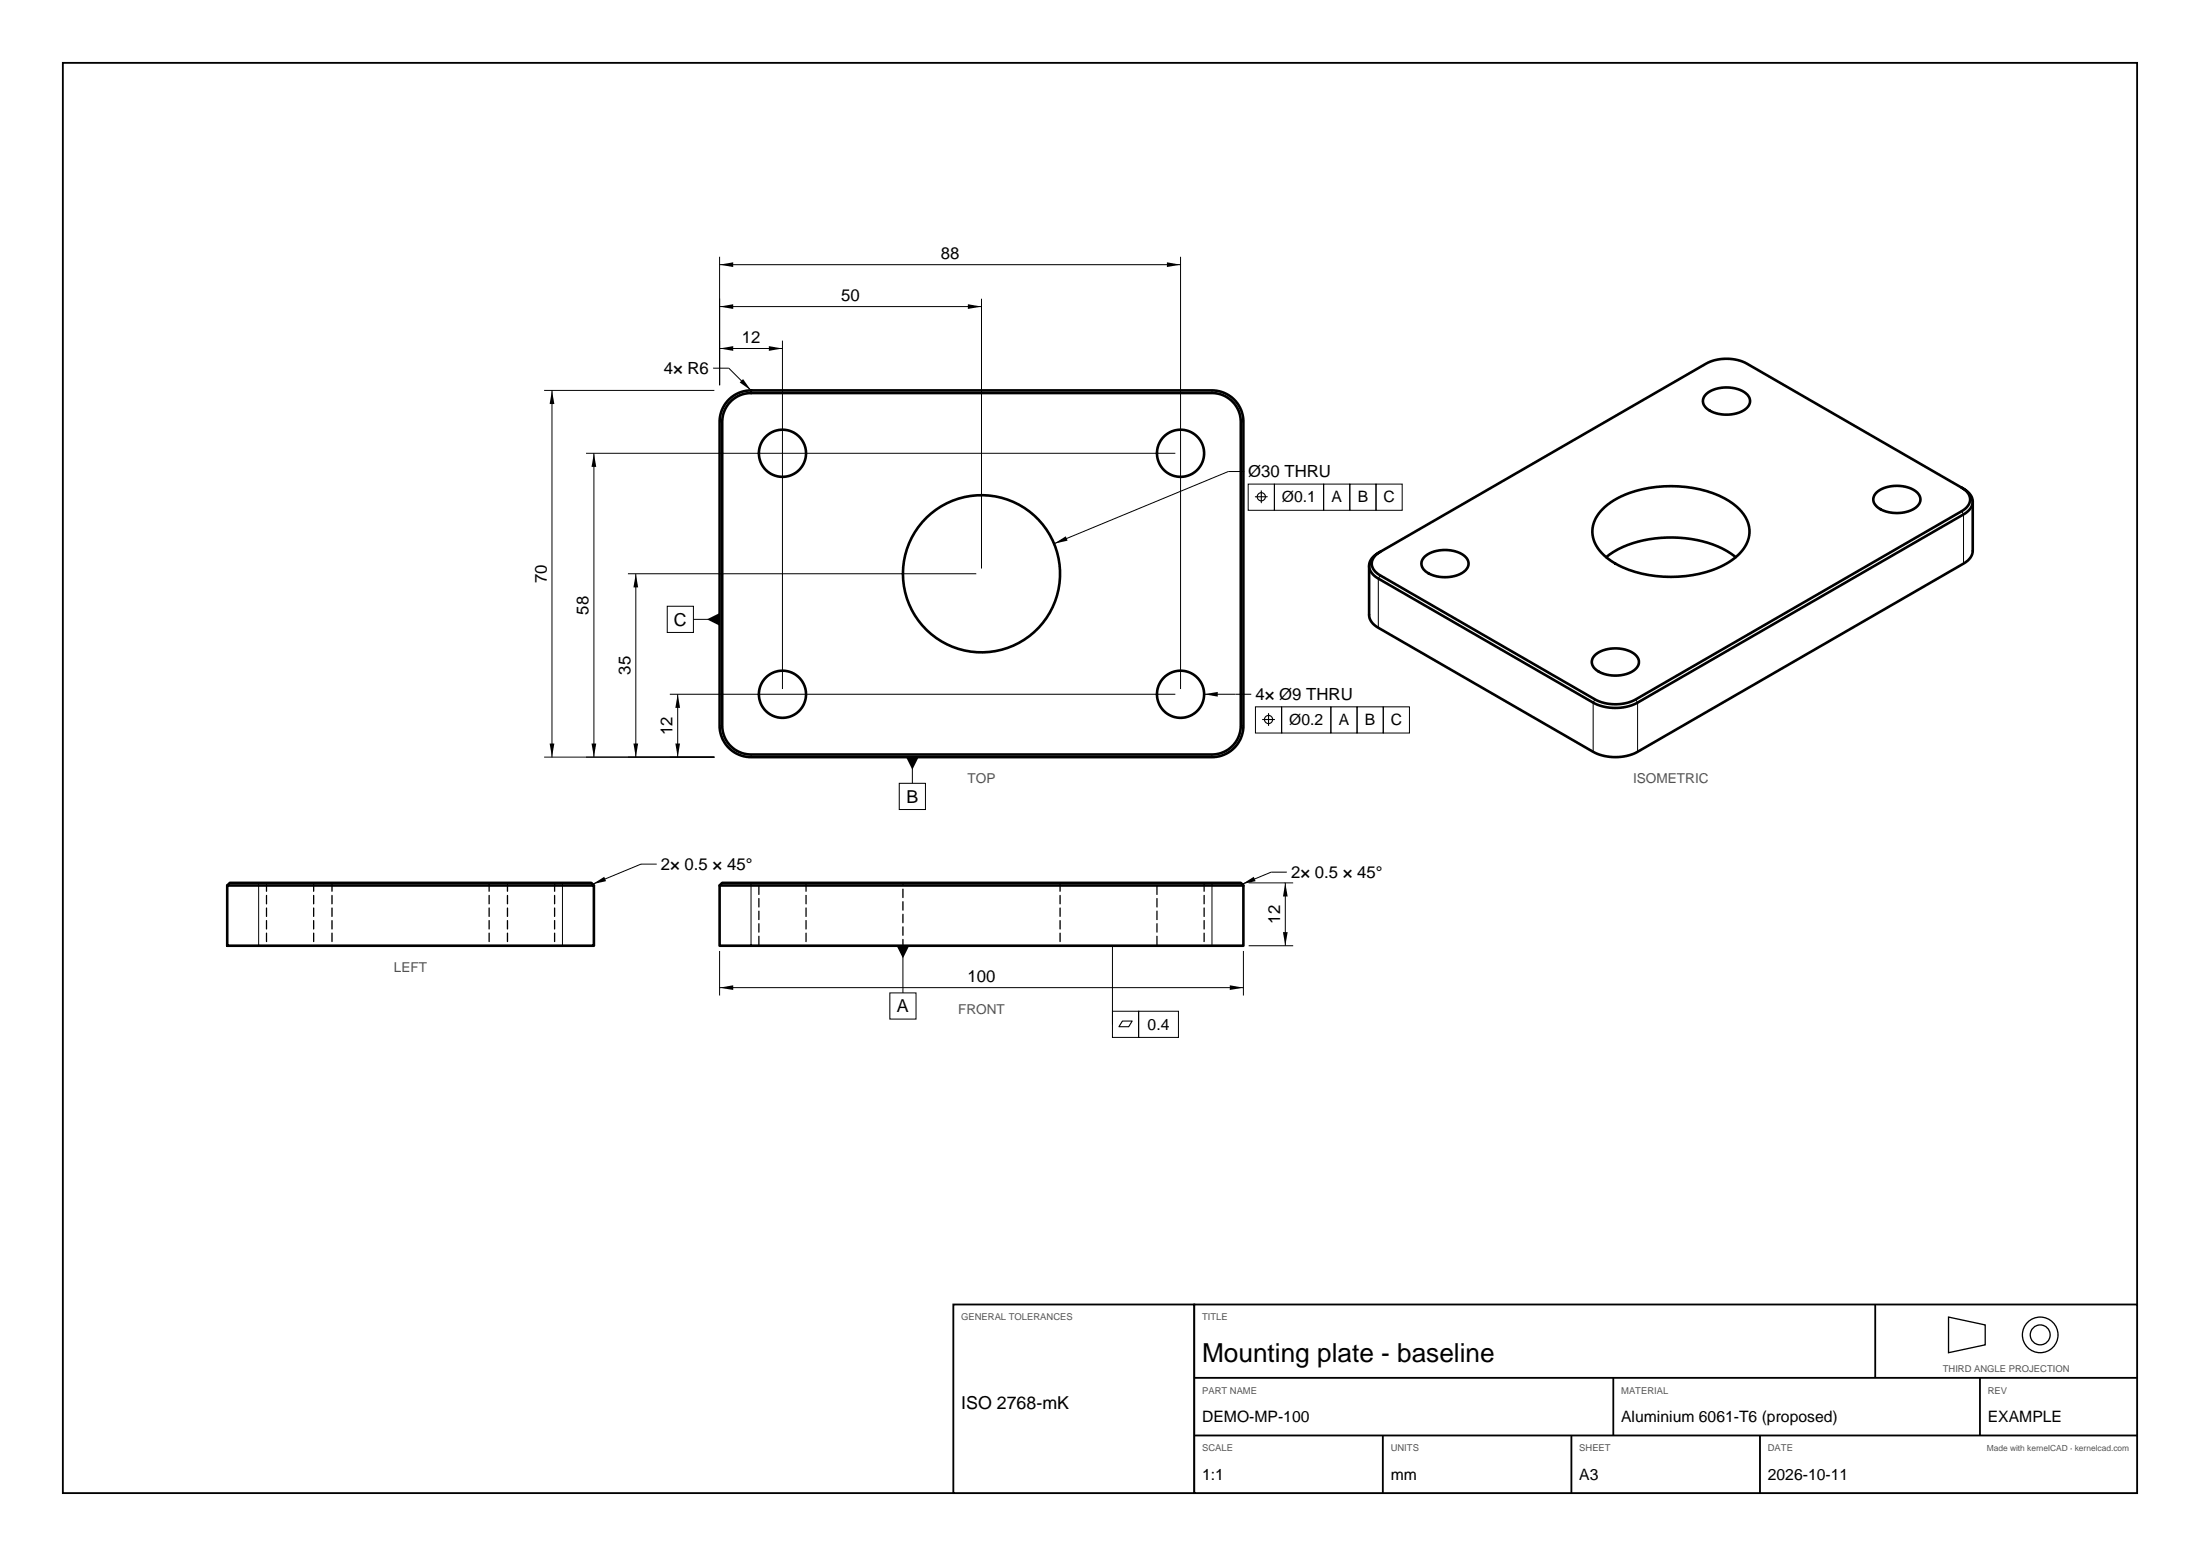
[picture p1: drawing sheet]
<svg xmlns="http://www.w3.org/2000/svg" width="420mm" height="297mm" viewBox="0 0 420 297" stroke-linecap="round" stroke-linejoin="round" font-family="sans-serif">
<path d="M12 12h396v273h-396z" fill="none" stroke="#000" stroke-width=".35"/>
<g fill="none" stroke="#000" stroke-width=".25" stroke-dasharray="1.6 .8">
<path d="M50.9 168.5v12M55.4 168.5h-4.5h9h-4.5M59.9 168.5v12M63.4 168.5v12M78.4 168.5h-15h30h-15M93.4 168.5v12M96.9 168.5v12M101.4 168.5h-4.5h9h-4.5M105.9 168.5v12M153.9 168.5h-9v12h9M153.9 168.5v12M202.4 168.5h-30v12h30"/>
<path d="M202.4 168.5v12M229.9 168.5h-9v12h9M229.9 168.5v12M55.4 180.5h-4.5h9h-4.5M78.4 180.5h-15h30h-15M101.4 180.5h-4.5h9h-4.5"/>
</g>
<g fill="none" stroke="#000" stroke-width=".19">
<path d="M137.4 49v24.5M137.4 58.5h50M137.4 50.5h88M187.4 57v51.5M225.4 49v82.5M103.9 74.5h32.5M105.4 74.5v70M136.1 70.3h3l4.3 4.2v.5M137.4 66.5h12M149.4 65v66.5M231.4 74.5v.5M111.9 86.5h112.5"/>
<path d="M113.4 86.5v58M137.4 80.5h.5M236.9 80.5h.5M237.5 90h-3l-33.3 13.8M238.3 92.4h5v5h-5zM243.3 92.4h9.4v5h-9.4zM252.7 92.4h5v5h-5zM257.7 92.4h5v5h-5zM262.7 92.4h5v5h-5zM374.5 97.6l.4 .6v9.4M119.9 109.5h66.5M121.4 109.5v35"/>
<path d="M127.4 115.7h5v5h-5zM132.4 118.2h5M263.5 109.8l-.4 .6v9.4M127.9 132.5h96.5M129.4 132.5v12M137.4 138.5h.5M229.9 132.5h9M236.9 138.5h.5M239.7 134.9h5v5h-5zM244.7 134.9h9.4v5h-9.4zM254.1 134.9h5v5h-5zM259.1 134.9h5v5h-5z"/>
<path d="M264.1 134.9h5v5h-5zM304.5 133.5l-.4 .6v9.4M312.3 133.5l.3 .6v9.4M103.9 144.5h32.5M143.4 144v.5M171.7 149.5h5v5h-5zM174.2 144.5v5M231.4 144v.5M49.4 168.5v12M107.4 168.5v12M125.4 164.9h-3l-9.3 3.9M143.4 168.5v12"/>
<path d="M231.4 168.5v12M238.4 168.5h8.5M245.4 168.5v12M245.7 166.5h-3l-5.6 2.3M137.4 181.5v8.5M137.4 188.5h100M169.9 189.5h5v5h-5zM172.4 180.5v9M212.4 193h5v5h-5zM212.4 180.5v15M217.4 193h7.6v5h-7.6zM237.4 181.5v8.5"/>
<path d="M238.4 180.5h8.5"/>
</g>
<g fill="none" stroke="#000" stroke-width=".5">
<path d="M139.1 76.3a6 6 0 0 1 4.3-1.8h88a6 6 0 0 1 6 6v58a6 6 0 0 1-6 6h-88a6 6 0 0 1-6-6v-58a6 6 0 0 1 1.7-4.2zM139.5 76.6a5.5 5.5 0 0 1 3.9-1.6h88a5.5 5.5 0 0 1 5.5 5.5v58a5.5 5.5 0 0 1-5.5 5.5h-88a5.5 5.5 0 0 1-5.5-5.5v-58a5.5 5.5 0 0 1 1.6-3.9zM325.7 75.3a6.4 6.4 0 0 1 7.9 .1 1.9 1.9 0 0 1-.9 3.1 6.5 6.5 0 0 1-7.2-.8 1.67 1.67 0 0 1 .2-2.4zM306.2 97a17 17 0 0 1 10-4.1 21.6 21.6 0 0 1 14.7 3.3 6.4 6.4 0 0 1 3 6 8.1 8.1 0 0 1-4.8 5.6 23.6 23.6 0 0 1-20.7-.2 7.6 7.6 0 0 1-4.4-5.7 6 6 0 0 1 2.2-4.9zM358.2 94.1a6.4 6.4 0 0 1 8 .1 1.9 1.9 0 0 1-1 3 6.5 6.5 0 0 1-7.1-.8 1.67 1.67 0 0 1 .1-2.3zM374.5 93.1a2.96 2.96 0 0 1 2.1 2.9 3.1 3.1 0 0 1-1.7 2.2l-62.3 35.9a9.4 9.4 0 0 1-8.5 0l-41-23.7a2.56 2.56 0 0 1-1.5-3.3l.6-.9 .9-.7 62.6-36.1a8.6 8.6 0 0 1 7.8 0l41 23.7a2.33 2.33 0 0 1 1.4 3.2l-.6 .7-.8 .6-62.2 35.9a8.6 8.6 0 0 1-7.8 0l-41-23.7a2.33 2.33 0 0 1-1.4-3.2l.6-.7 .8-.6M376.6 95.7v9.4a2.97 2.97 0 0 1-1.7 2.5l-62.3 35.9a9.4 9.4 0 0 1-8.5 0l-41-23.7a2.97 2.97 0 0 1-1.7-2.4v-9.4M271.9 106.3a6.4 6.4 0 0 1 8 .1 1.9 1.9 0 0 1-1 3.1 6.5 6.5 0 0 1-7.1-.8 1.67 1.67 0 0 1 .1-2.4zM306.6 106.4a20.9 20.9 0 0 1 15.1-3.7 18.3 18.3 0 0 1 9.7 3.7M304.5 125.1a6.4 6.4 0 0 1 7.9 .1 1.9 1.9 0 0 1-.9 3.1 6.5 6.5 0 0 1-7.2-.8 1.67 1.67 0 0 1 .2-2.4zM43.4 169h70v11.5h-70zM43.4 169l.5-.5h69l.5 .5"/>
<path d="M137.4 169h100v11.5h-100zM137.4 169l.5-.5h99l.5 .5"/>
<circle cx="149.4" cy="86.5" r="4.5"/>
<circle cx="225.4" cy="86.5" r="4.5"/>
<circle cx="187.4" cy="109.5" r="15"/>
<circle cx="149.4" cy="132.5" r="4.5"/>
<circle cx="225.4" cy="132.5" r="4.5"/>
</g>
<g fill="#000">
<path d="M137.4 58.5l2.6-.4v.9zM137.4 50.5l2.6-.4v.9zM184.8 58.1l2.6 .4-2.6 .5zM222.8 50.1l2.6 .4-2.6 .5zM105.4 74.5l.4 2.6h-.9zM137.4 66.5l2.6-.4v.9zM141.9 72.4l1.5 2.1-2.2-1.5zM146.8 66.1l2.6 .4-2.6 .5zM113.4 86.5l.4 2.6h-.9zM121.4 109.5l.4 2.6h-.9zM135 118.2l2.4-1.2v2.4zM201.2 103.8l2.3-1.4 .3 .8z"/>
<path d="M129.4 132.5l.4 2.6h-.9zM229.9 132.5l2.6-.4v.9zM104.9 141.9h.9l-.4 2.6zM112.9 141.9h.9l-.4 2.6zM120.9 141.9h.9l-.4 2.6zM128.9 141.9h.9l-.4 2.6zM173 144.5h2.4l-1.2 2.4zM113.1 168.8l2.3-1.4 .3 .8zM237.1 168.8l2.3-1.4 .3 .8zM245.4 168.5l.4 2.6h-.9zM137.4 188.5l2.6-.4v.9zM171.2 180.5h2.4l-1.2 2.4z"/>
<path d="M234.8 188.1l2.6 .4-2.6 .5zM244.9 177.9h.9l-.4 2.6z"/>
</g>
<g fill="none" stroke="#000" stroke-width=".21">
<path d="M239.7 94.8h2.2M240.8 93.7v2.3M241 137.3h2.3M242.2 136.2v2.3M214.3 194.9h1.8l-.6 1.1h-1.9z"/>
<circle cx="240.8" cy="94.8" r=".78"/>
<circle cx="242.2" cy="137.3" r=".78"/>
</g>
<g fill="#fff" stroke="#000" stroke-width=".35">
<path d="M182 249h46v36h-46z"/>
<path d="M228 249h180v36h-180z"/>
</g>
<path d="M358 249v14M228 263h180M228 274h180M264 274v11M300 274v11M308 263v11M336 274v11M378 263v11" fill="none" stroke="#000" stroke-width=".35"/>
<g fill="none" stroke="#000" stroke-width=".25">
<path d="M372 251.4l7 1.5v3.8l-7 1.5z"/>
<circle cx="389.5" cy="254.8" r="3.4"/>
<circle cx="389.5" cy="254.8" r="1.9"/>
</g>
<text font-size="5" x="229.5" y="260">Mounting plate - baseline</text>
<g font-size="3.4">
<text x="128.7" y="119.4">C</text>
<text x="173" y="153.2">B</text>
<text x="171.2" y="193.2">A</text>
<text x="183.5" y="269">ISO 2768-mK</text>
</g>
<g font-size="3.2">
<text x="179.6" y="49.5">88</text>
<text x="160.6" y="57.5">50</text>
<text x="141.6" y="65.5">12</text>
<text x="126.7" y="71.4">4× R6</text>
<text x="238.3" y="91.1">Ø30 THRU</text>
<text x="104.4" y="111.3" transform="rotate(-90 104.4 111.3)">70</text>
<text x="112.4" y="117.3" transform="rotate(-90 112.4 117.3)">58</text>
<text x="120.4" y="128.8" transform="rotate(-90 120.4 128.8)">35</text>
<text x="239.7" y="133.6">4× Ø9 THRU</text>
<text x="128.4" y="140.3" transform="rotate(-90 128.4 140.3)">12</text>
<text x="126.2" y="166">2× 0.5 × 45°</text>
<text x="246.5" y="167.6">2× 0.5 × 45°</text>
<text x="244.4" y="176.3" transform="rotate(-90 244.4 176.3)">12</text>
<text x="184.7" y="187.5">100</text>
</g>
<g font-size="3">
<text x="244.7" y="95.9">Ø0.1</text>
<text x="254.2" y="95.9">A</text>
<text x="259.2" y="95.9">B</text>
<text x="264.1" y="95.9">C</text>
<text x="246.1" y="138.4">Ø0.2</text>
<text x="255.6" y="138.4">A</text>
<text x="260.6" y="138.4">B</text>
<text x="265.5" y="138.4">C</text>
<text x="219.1" y="196.5">0.4</text>
<text x="229.5" y="271.5">DEMO-MP-100</text>
<text x="309.5" y="271.5">Aluminium 6061-T6 (proposed)</text>
<text x="379.5" y="271.5">EXAMPLE</text>
<text x="229.5" y="282.5">1:1</text>
<text x="265.5" y="282.5">mm</text>
<text x="301.5" y="282.5">A3</text>
<text x="337.5" y="282.5">2026-10-11</text>
</g>
<g font-size="2.6" fill="#555">
<text x="184.7" y="149.5">TOP</text>
<text x="311.8" y="149.5">ISOMETRIC</text>
<text x="75.2" y="185.5">LEFT</text>
<text x="182.9" y="193.5">FRONT</text>
</g>
<g font-size="1.8" fill="#555">
<text x="183.5" y="252">GENERAL TOLERANCES</text>
<text x="229.5" y="252">TITLE</text>
<text x="370.9" y="261.8">THIRD ANGLE PROJECTION</text>
<text x="229.5" y="266">PART NAME</text>
<text x="309.5" y="266">MATERIAL</text>
<text x="379.5" y="266">REV</text>
<text x="229.5" y="277">SCALE</text>
<text x="265.5" y="277">UNITS</text>
<text x="301.5" y="277">SHEET</text>
<text x="337.5" y="277">DATE</text>
</g>
<text font-size="1.6" fill="#555" x="379.3" y="277">Made with kernelCAD · kernelcad.com</text>
</svg>
